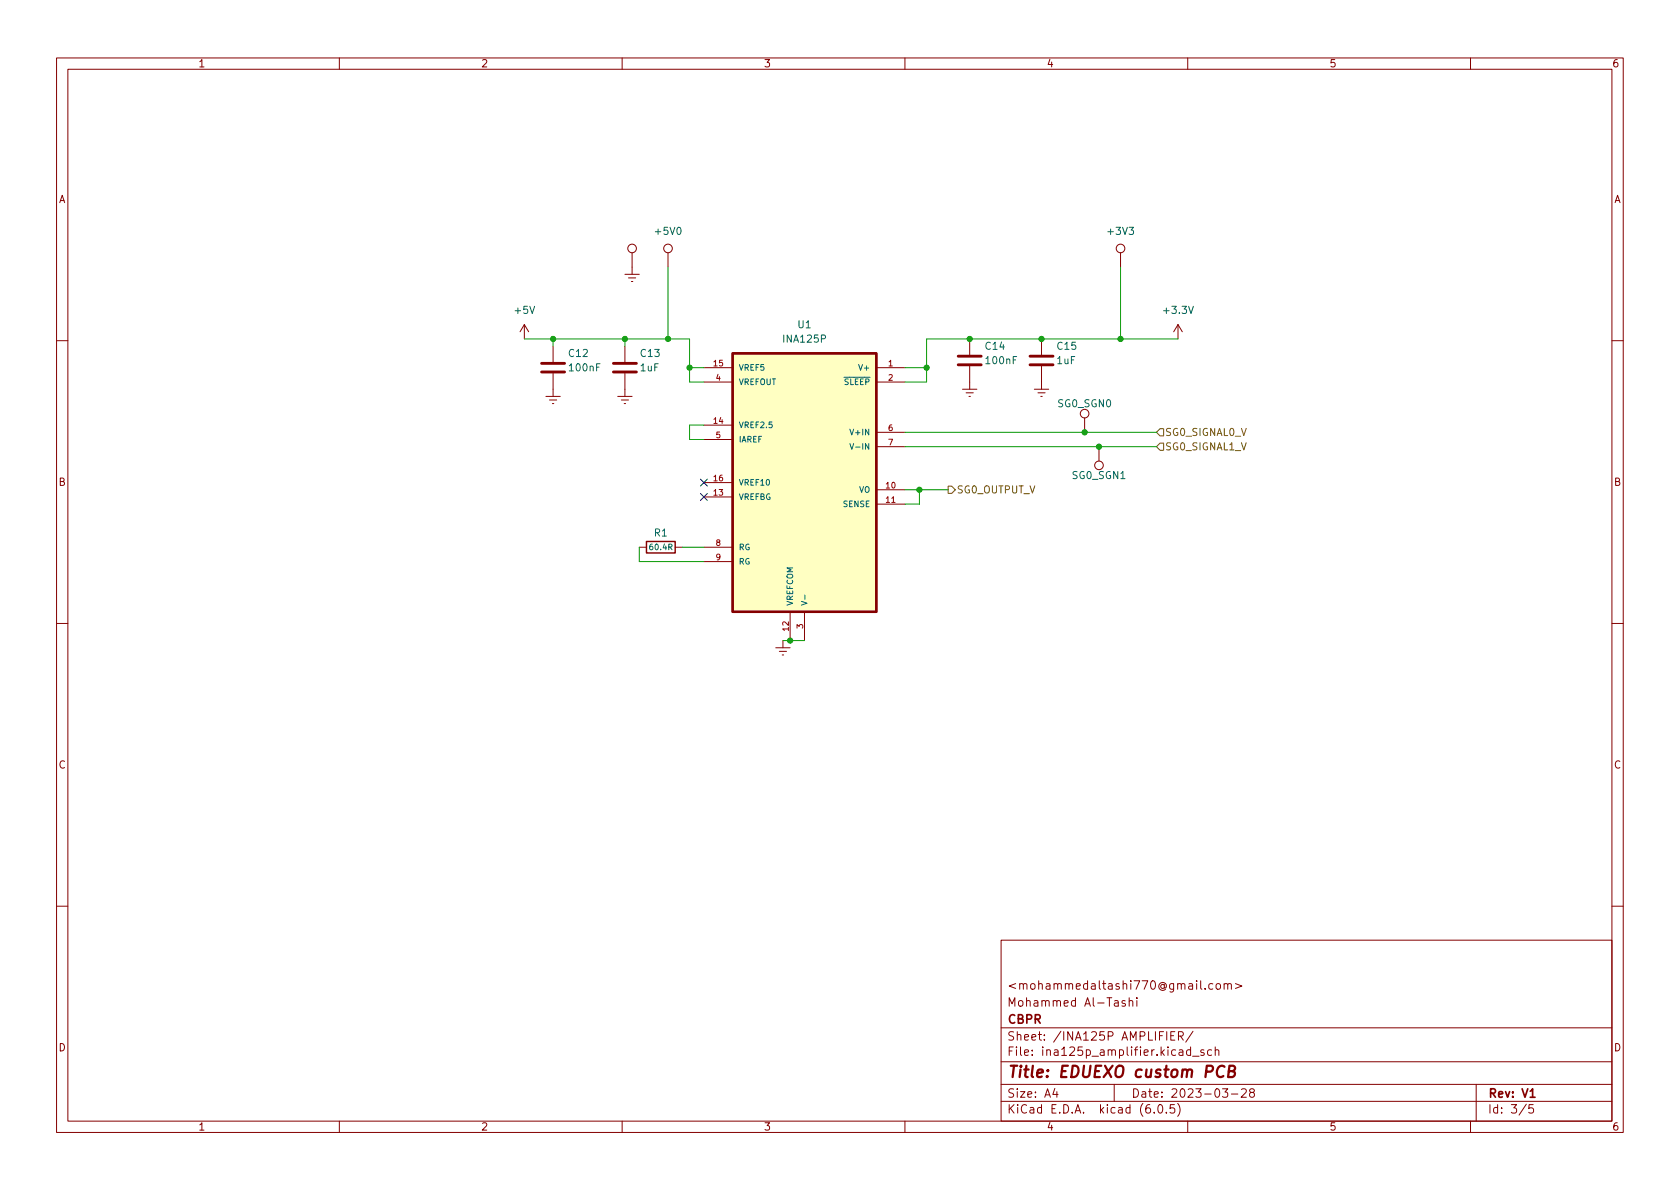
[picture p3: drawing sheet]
(kicad_sch (version 20211123) (generator eeschema)

 (paper "A4")

 (title_block
  (title "EDUEXO custom PCB")
  (date "2023-03-28")
  (rev "V1")
  (company "CBPR")
  (comment 1 "Mohammed Al-Tashi")
  (comment 2 "<mohammedaltashi770@gmail.com>"))

 (lib_symbols
  (symbol "Connector:TestPoint" (pin_numbers hide) (pin_names (offset 0.762) hide) (in_bom yes) (on_board yes)
   (property "Reference" "TP" (id 0) (at 0 6.858 0) (effects (font (size 1.27 1.27))))
   (property "Value" "TestPoint" (id 1) (at 0 5.08 0) (effects (font (size 1.27 1.27))))
   (property "Footprint" "" (id 2) (at 5.08 0 0) (effects (font (size 1.27 1.27)) hide))
   (property "Datasheet" "~" (id 3) (at 5.08 0 0) (effects (font (size 1.27 1.27)) hide))
   (symbol "TestPoint_0_1"
    (circle (center 0 3.302) (radius 0.762) (stroke (width 0) (type default) (color 0 0 0 0)) (fill (type none))))
   (symbol "TestPoint_1_1"
    (pin passive line (at 0 0 90) (length 2.54) (name "1" (effects (font (size 1.27 1.27)))) (number "1" (effects (font (size 1.27 1.27)))))))
  (symbol "Device:C" (pin_numbers hide) (pin_names (offset 0.254)) (in_bom yes) (on_board yes)
   (property "Reference" "C" (id 0) (at 0.635 2.54 0) (effects (font (size 1.27 1.27)) (justify left)))
   (property "Value" "C" (id 1) (at 0.635 -2.54 0) (effects (font (size 1.27 1.27)) (justify left)))
   (property "Footprint" "" (id 2) (at 0.9652 -3.81 0) (effects (font (size 1.27 1.27)) hide))
   (property "Datasheet" "~" (id 3) (at 0 0 0) (effects (font (size 1.27 1.27)) hide))
   (symbol "C_0_1"
    (polyline (pts (xy -2.032 -0.762) (xy 2.032 -0.762)) (stroke (width 0.508) (type default) (color 0 0 0 0)) (fill (type none)))
    (polyline (pts (xy -2.032 0.762) (xy 2.032 0.762)) (stroke (width 0.508) (type default) (color 0 0 0 0)) (fill (type none))))
   (symbol "C_1_1"
    (pin passive line (at 0 3.81 270) (length 2.794) (name "~" (effects (font (size 1.27 1.27)))) (number "1" (effects (font (size 1.27 1.27)))))
    (pin passive line (at 0 -3.81 90) (length 2.794) (name "~" (effects (font (size 1.27 1.27)))) (number "2" (effects (font (size 1.27 1.27)))))))
  (symbol "Device:R" (pin_numbers hide) (pin_names (offset 0)) (in_bom yes) (on_board yes)
   (property "Reference" "R" (id 0) (at 2.032 0 90) (effects (font (size 1.27 1.27))))
   (property "Value" "R" (id 1) (at 0 0 90) (effects (font (size 1.27 1.27))))
   (property "Footprint" "" (id 2) (at -1.778 0 90) (effects (font (size 1.27 1.27)) hide))
   (property "Datasheet" "~" (id 3) (at 0 0 0) (effects (font (size 1.27 1.27)) hide))
   (symbol "R_0_1"
    (rectangle (start -1.016 -2.54) (end 1.016 2.54) (stroke (width 0.254) (type default) (color 0 0 0 0)) (fill (type none))))
   (symbol "R_1_1"
    (pin passive line (at 0 3.81 270) (length 1.27) (name "~" (effects (font (size 1.27 1.27)))) (number "1" (effects (font (size 1.27 1.27)))))
    (pin passive line (at 0 -3.81 90) (length 1.27) (name "~" (effects (font (size 1.27 1.27)))) (number "2" (effects (font (size 1.27 1.27)))))))
  (symbol "EDUEXO-custom-PCB:INA125P" (pin_names (offset 1.016)) (in_bom yes) (on_board yes)
   (property "Reference" "U?" (id 0) (at 0 27.94 0) (effects (font (size 1.27 1.27))))
   (property "Value" "INA125P" (id 1) (at 0 25.4 0) (effects (font (size 1.27 1.27))))
   (property "Footprint" "DIP794W45P254L1969H508Q16" (id 2) (at 0 0 0) (effects (font (size 1.27 1.27)) (justify bottom) hide))
   (property "Datasheet" "https://www.ti.com/lit/ds/symlink/ina125.pdf" (id 3) (at 0 0 0) (effects (font (size 1.27 1.27)) hide))
   (symbol "INA125P_0_0"
    (rectangle (start -12.7 -22.86) (end 12.7 22.86) (stroke (width 0.41) (type default) (color 0 0 0 0)) (fill (type background)))
    (pin power_in line (at 17.78 20.32 180) (length 5.08) (name "V+" (effects (font (size 1.016 1.016)))) (number "1" (effects (font (size 1.016 1.016)))))
    (pin output line (at 17.78 -1.27 180) (length 5.08) (name "VO" (effects (font (size 1.016 1.016)))) (number "10" (effects (font (size 1.016 1.016)))))
    (pin input line (at 17.78 -3.81 180) (length 5.08) (name "SENSE" (effects (font (size 1.016 1.016)))) (number "11" (effects (font (size 1.016 1.016)))))
    (pin power_in line (at -2.54 -27.94 90) (length 5.08) (name "VREFCOM" (effects (font (size 1.016 1.016)))) (number "12" (effects (font (size 1.016 1.016)))))
    (pin bidirectional line (at -17.78 -2.54 0) (length 5.08) (name "VREFBG" (effects (font (size 1.016 1.016)))) (number "13" (effects (font (size 1.016 1.016)))))
    (pin passive line (at -17.78 10.16 0) (length 5.08) (name "VREF2.5" (effects (font (size 1.016 1.016)))) (number "14" (effects (font (size 1.016 1.016)))))
    (pin passive line (at -17.78 20.32 0) (length 5.08) (name "VREF5" (effects (font (size 1.016 1.016)))) (number "15" (effects (font (size 1.016 1.016)))))
    (pin passive line (at -17.78 0 0) (length 5.08) (name "VREF10" (effects (font (size 1.016 1.016)))) (number "16" (effects (font (size 1.016 1.016)))))
    (pin input line (at 17.78 17.78 180) (length 5.08) (name "~{SLEEP}" (effects (font (size 1.016 1.016)))) (number "2" (effects (font (size 1.016 1.016)))))
    (pin power_in line (at 0 -27.94 90) (length 5.08) (name "V-" (effects (font (size 1.016 1.016)))) (number "3" (effects (font (size 1.016 1.016)))))
    (pin power_out line (at -17.78 17.78 0) (length 5.08) (name "VREFOUT" (effects (font (size 1.016 1.016)))) (number "4" (effects (font (size 1.016 1.016)))))
    (pin input line (at -17.78 7.62 0) (length 5.08) (name "IAREF" (effects (font (size 1.016 1.016)))) (number "5" (effects (font (size 1.016 1.016)))))
    (pin input line (at 17.78 8.89 180) (length 5.08) (name "V+IN" (effects (font (size 1.016 1.016)))) (number "6" (effects (font (size 1.016 1.016)))))
    (pin input line (at 17.78 6.35 180) (length 5.08) (name "V-IN" (effects (font (size 1.016 1.016)))) (number "7" (effects (font (size 1.016 1.016)))))
    (pin passive line (at -17.78 -11.43 0) (length 5.08) (name "RG" (effects (font (size 1.016 1.016)))) (number "8" (effects (font (size 1.016 1.016)))))
    (pin passive line (at -17.78 -13.97 0) (length 5.08) (name "RG" (effects (font (size 1.016 1.016)))) (number "9" (effects (font (size 1.016 1.016)))))))
  (symbol "power:+3.3V" (power) (pin_names (offset 0)) (in_bom yes) (on_board yes)
   (property "Reference" "#PWR" (id 0) (at 0 -3.81 0) (effects (font (size 1.27 1.27)) hide))
   (property "Value" "+3.3V" (id 1) (at 0 3.556 0) (effects (font (size 1.27 1.27))))
   (property "Footprint" "" (id 2) (at 0 0 0) (effects (font (size 1.27 1.27)) hide))
   (property "Datasheet" "" (id 3) (at 0 0 0) (effects (font (size 1.27 1.27)) hide))
   (symbol "+3.3V_0_1"
    (polyline (pts (xy -0.762 1.27) (xy 0 2.54)) (stroke (width 0) (type default) (color 0 0 0 0)) (fill (type none)))
    (polyline (pts (xy 0 0) (xy 0 2.54)) (stroke (width 0) (type default) (color 0 0 0 0)) (fill (type none)))
    (polyline (pts (xy 0 2.54) (xy 0.762 1.27)) (stroke (width 0) (type default) (color 0 0 0 0)) (fill (type none))))
   (symbol "+3.3V_1_1"
    (pin power_in line (at 0 0 90) (length 0) hide (name "+3V3" (effects (font (size 1.27 1.27)))) (number "1" (effects (font (size 1.27 1.27)))))))
  (symbol "power:+5V" (power) (pin_names (offset 0)) (in_bom yes) (on_board yes)
   (property "Reference" "#PWR" (id 0) (at 0 -3.81 0) (effects (font (size 1.27 1.27)) hide))
   (property "Value" "+5V" (id 1) (at 0 3.556 0) (effects (font (size 1.27 1.27))))
   (property "Footprint" "" (id 2) (at 0 0 0) (effects (font (size 1.27 1.27)) hide))
   (property "Datasheet" "" (id 3) (at 0 0 0) (effects (font (size 1.27 1.27)) hide))
   (symbol "+5V_0_1"
    (polyline (pts (xy -0.762 1.27) (xy 0 2.54)) (stroke (width 0) (type default) (color 0 0 0 0)) (fill (type none)))
    (polyline (pts (xy 0 0) (xy 0 2.54)) (stroke (width 0) (type default) (color 0 0 0 0)) (fill (type none)))
    (polyline (pts (xy 0 2.54) (xy 0.762 1.27)) (stroke (width 0) (type default) (color 0 0 0 0)) (fill (type none))))
   (symbol "+5V_1_1"
    (pin power_in line (at 0 0 90) (length 0) hide (name "+5V" (effects (font (size 1.27 1.27)))) (number "1" (effects (font (size 1.27 1.27)))))))
  (symbol "power:Earth" (power) (pin_names (offset 0)) (in_bom yes) (on_board yes)
   (property "Reference" "#PWR" (id 0) (at 0 -6.35 0) (effects (font (size 1.27 1.27)) hide))
   (property "Value" "Earth" (id 1) (at 0 -3.81 0) (effects (font (size 1.27 1.27)) hide))
   (property "Footprint" "" (id 2) (at 0 0 0) (effects (font (size 1.27 1.27)) hide))
   (property "Datasheet" "~" (id 3) (at 0 0 0) (effects (font (size 1.27 1.27)) hide))
   (symbol "Earth_0_1"
    (polyline (pts (xy -0.635 -1.905) (xy 0.635 -1.905)) (stroke (width 0) (type default) (color 0 0 0 0)) (fill (type none)))
    (polyline (pts (xy -0.127 -2.54) (xy 0.127 -2.54)) (stroke (width 0) (type default) (color 0 0 0 0)) (fill (type none)))
    (polyline (pts (xy 0 -1.27) (xy 0 0)) (stroke (width 0) (type default) (color 0 0 0 0)) (fill (type none)))
    (polyline (pts (xy 1.27 -1.27) (xy -1.27 -1.27)) (stroke (width 0) (type default) (color 0 0 0 0)) (fill (type none))))
   (symbol "Earth_1_1"
    (pin power_in line (at 0 0 270) (length 0) hide (name "Earth" (effects (font (size 1.27 1.27)))) (number "1" (effects (font (size 1.27 1.27))))))))

 (junction (at 139.7 113.03) (diameter 0) (color 0 0 0 0))
 (junction (at 184.15 59.69) (diameter 0) (color 0 0 0 0))
 (junction (at 118.11 59.69) (diameter 0) (color 0 0 0 0))
 (junction (at 121.92 64.77) (diameter 0) (color 0 0 0 0))
 (junction (at 97.79 59.69) (diameter 0) (color 0 0 0 0))
 (junction (at 110.49 59.69) (diameter 0) (color 0 0 0 0))
 (junction (at 171.45 59.69) (diameter 0) (color 0 0 0 0))
 (junction (at 191.77 76.2) (diameter 0) (color 0 0 0 0))
 (junction (at 198.12 59.69) (diameter 0) (color 0 0 0 0))
 (junction (at 162.56 86.36) (diameter 0) (color 0 0 0 0))
 (junction (at 194.31 78.74) (diameter 0) (color 0 0 0 0))
 (junction (at 163.83 64.77) (diameter 0) (color 0 0 0 0))

 (no_connect (at 124.46 87.63))
 (no_connect (at 124.46 85.09))

 (wire (pts (xy 118.11 59.69) (xy 121.92 59.69)) (stroke (width 0) (type default) (color 0 0 0 0)))
 (wire (pts (xy 160.02 78.74) (xy 194.31 78.74)) (stroke (width 0) (type default) (color 0 0 0 0)))
 (wire (pts (xy 171.45 59.69) (xy 184.15 59.69)) (stroke (width 0) (type default) (color 0 0 0 0)))
 (wire (pts (xy 162.56 86.36) (xy 167.64 86.36)) (stroke (width 0) (type default) (color 0 0 0 0)))
 (wire (pts (xy 139.7 113.03) (xy 142.24 113.03)) (stroke (width 0) (type default) (color 0 0 0 0)))
 (wire (pts (xy 121.92 67.31) (xy 124.46 67.31)) (stroke (width 0) (type default) (color 0 0 0 0)))
 (wire (pts (xy 118.11 46.99) (xy 118.11 59.69)) (stroke (width 0) (type default) (color 0 0 0 0)))
 (wire (pts (xy 124.46 99.06) (xy 113.03 99.06)) (stroke (width 0) (type default) (color 0 0 0 0)))
 (wire (pts (xy 163.83 67.31) (xy 163.83 64.77)) (stroke (width 0) (type default) (color 0 0 0 0)))
 (wire (pts (xy 162.56 86.36) (xy 162.56 88.9)) (stroke (width 0) (type default) (color 0 0 0 0)))
 (wire (pts (xy 97.79 60.96) (xy 97.79 59.69)) (stroke (width 0) (type default) (color 0 0 0 0)))
 (wire (pts (xy 138.43 113.03) (xy 139.7 113.03)) (stroke (width 0) (type default) (color 0 0 0 0)))
 (wire (pts (xy 110.49 59.69) (xy 118.11 59.69)) (stroke (width 0) (type default) (color 0 0 0 0)))
 (wire (pts (xy 113.03 99.06) (xy 113.03 96.52)) (stroke (width 0) (type default) (color 0 0 0 0)))
 (wire (pts (xy 198.12 46.99) (xy 198.12 59.69)) (stroke (width 0) (type default) (color 0 0 0 0)))
 (wire (pts (xy 191.77 76.2) (xy 204.47 76.2)) (stroke (width 0) (type default) (color 0 0 0 0)))
 (wire (pts (xy 121.92 74.93) (xy 121.92 77.47)) (stroke (width 0) (type default) (color 0 0 0 0)))
 (wire (pts (xy 124.46 74.93) (xy 121.92 74.93)) (stroke (width 0) (type default) (color 0 0 0 0)))
 (wire (pts (xy 121.92 64.77) (xy 121.92 67.31)) (stroke (width 0) (type default) (color 0 0 0 0)))
 (wire (pts (xy 124.46 64.77) (xy 121.92 64.77)) (stroke (width 0) (type default) (color 0 0 0 0)))
 (wire (pts (xy 120.65 96.52) (xy 124.46 96.52)) (stroke (width 0) (type default) (color 0 0 0 0)))
 (wire (pts (xy 184.15 59.69) (xy 198.12 59.69)) (stroke (width 0) (type default) (color 0 0 0 0)))
 (wire (pts (xy 92.71 59.69) (xy 97.79 59.69)) (stroke (width 0) (type default) (color 0 0 0 0)))
 (wire (pts (xy 163.83 64.77) (xy 160.02 64.77)) (stroke (width 0) (type default) (color 0 0 0 0)))
 (wire (pts (xy 160.02 67.31) (xy 163.83 67.31)) (stroke (width 0) (type default) (color 0 0 0 0)))
 (wire (pts (xy 160.02 76.2) (xy 191.77 76.2)) (stroke (width 0) (type default) (color 0 0 0 0)))
 (wire (pts (xy 121.92 77.47) (xy 124.46 77.47)) (stroke (width 0) (type default) (color 0 0 0 0)))
 (wire (pts (xy 97.79 59.69) (xy 110.49 59.69)) (stroke (width 0) (type default) (color 0 0 0 0)))
 (wire (pts (xy 110.49 60.96) (xy 110.49 59.69)) (stroke (width 0) (type default) (color 0 0 0 0)))
 (wire (pts (xy 198.12 59.69) (xy 208.28 59.69)) (stroke (width 0) (type default) (color 0 0 0 0)))
 (wire (pts (xy 194.31 78.74) (xy 204.47 78.74)) (stroke (width 0) (type default) (color 0 0 0 0)))
 (wire (pts (xy 171.45 59.69) (xy 163.83 59.69)) (stroke (width 0) (type default) (color 0 0 0 0)))
 (wire (pts (xy 160.02 86.36) (xy 162.56 86.36)) (stroke (width 0) (type default) (color 0 0 0 0)))
 (wire (pts (xy 162.56 88.9) (xy 160.02 88.9)) (stroke (width 0) (type default) (color 0 0 0 0)))
 (wire (pts (xy 163.83 59.69) (xy 163.83 64.77)) (stroke (width 0) (type default) (color 0 0 0 0)))
 (wire (pts (xy 121.92 64.77) (xy 121.92 59.69)) (stroke (width 0) (type default) (color 0 0 0 0)))

 (hierarchical_label "SG0_OUTPUT_V" (shape output) (at 167.64 86.36 0) (effects (font (size 1.27 1.27)) (justify left)))
 (hierarchical_label "SG0_SIGNAL1_V" (shape input) (at 204.47 78.74 0) (effects (font (size 1.27 1.27)) (justify left)))
 (hierarchical_label "SG0_SIGNAL0_V" (shape input) (at 204.47 76.2 0) (effects (font (size 1.27 1.27)) (justify left)))

 (symbol (lib_id "power:Earth") (at 184.15 67.31 0) (unit 1) (in_bom yes) (on_board yes) (fields_autoplaced)
  (property "Reference" "#PWR0138" (id 0) (at 184.15 73.66 0) (effects (font (size 1.27 1.27)) hide))
  (property "Value" "Earth" (id 1) (at 184.15 71.12 0) (effects (font (size 1.27 1.27)) hide))
  (property "Footprint" "" (id 2) (at 184.15 67.31 0) (effects (font (size 1.27 1.27)) hide))
  (property "Datasheet" "~" (id 3) (at 184.15 67.31 0) (effects (font (size 1.27 1.27)) hide)) (pin "1"))

 (symbol (lib_id "Connector:TestPoint") (at 111.76 46.99 0) (unit 1) (in_bom yes) (on_board yes)
  (property "Reference" "GND3" (id 0) (at 109.22 36.83 90) (effects (font (size 1.27 1.27)) hide))
  (property "Value" "TestPoint" (id 1) (at 111.76 36.83 90) (effects (font (size 1.27 1.27)) hide))
  (property "Footprint" "TestPoint:TestPoint_Keystone_5000-5004_Miniature" (id 2) (at 116.84 46.99 0) (effects (font (size 1.27 1.27)) hide))
  (property "Datasheet" "https://www.keyelco.com/userAssets/file/M65p56.pdf" (id 3) (at 116.84 46.99 0) (effects (font (size 1.27 1.27)) hide))
  (property "MPN" "5002" (id 4) (at 111.76 46.99 0) (effects (font (size 1.27 1.27)) hide)) (pin "1"))

 (symbol (lib_id "Connector:TestPoint") (at 118.11 46.99 0) (unit 1) (in_bom yes) (on_board yes)
  (property "Reference" "+5V0" (id 0) (at 118.11 40.64 0))
  (property "Value" "TestPoint" (id 1) (at 118.11 41.91 0) (effects (font (size 1.27 1.27)) hide))
  (property "Footprint" "TestPoint:TestPoint_Keystone_5000-5004_Miniature" (id 2) (at 123.19 46.99 0) (effects (font (size 1.27 1.27)) hide))
  (property "Datasheet" "https://www.keyelco.com/userAssets/file/M65p56.pdf" (id 3) (at 123.19 46.99 0) (effects (font (size 1.27 1.27)) hide))
  (property "MPN" "5002" (id 4) (at 118.11 46.99 0) (effects (font (size 1.27 1.27)) hide)) (pin "1"))

 (symbol (lib_id "EDUEXO-custom-PCB:INA125P") (at 142.24 85.09 0) (unit 1) (in_bom yes) (on_board yes) (fields_autoplaced)
  (property "Reference" "U1" (id 0) (at 142.24 57.15 0))
  (property "Value" "INA125P" (id 1) (at 142.24 59.69 0))
  (property "Footprint" "DIP794W45P254L1969H508Q16" (id 2) (at 142.24 85.09 0) (effects (font (size 1.27 1.27)) (justify bottom) hide))
  (property "Datasheet" "https://www.ti.com/lit/ds/symlink/ina125.pdf" (id 3) (at 142.24 85.09 0) (effects (font (size 1.27 1.27)) hide))
  (property "MPN" "INA125P" (id 4) (at 142.24 85.09 0) (effects (font (size 1.27 1.27)) hide)) (pin "1") (pin "10") (pin "11") (pin "12") (pin "13") (pin "14") (pin "15") (pin "16") (pin "2") (pin "3") (pin "4") (pin "5") (pin "6") (pin "7") (pin "8") (pin "9"))

 (symbol (lib_id "Connector:TestPoint") (at 194.31 78.74 180) (unit 1) (in_bom yes) (on_board yes)
  (property "Reference" "SG0_SGN1" (id 0) (at 194.31 83.82 0))
  (property "Value" "TestPoint" (id 1) (at 194.31 88.9 90) (effects (font (size 1.27 1.27)) hide))
  (property "Footprint" "TestPoint:TestPoint_Keystone_5000-5004_Miniature" (id 2) (at 189.23 78.74 0) (effects (font (size 1.27 1.27)) hide))
  (property "Datasheet" "https://www.keyelco.com/userAssets/file/M65p56.pdf" (id 3) (at 189.23 78.74 0) (effects (font (size 1.27 1.27)) hide))
  (property "MPN" "5002" (id 4) (at 194.31 78.74 0) (effects (font (size 1.27 1.27)) hide)) (pin "1"))

 (symbol (lib_id "Connector:TestPoint") (at 191.77 76.2 0) (unit 1) (in_bom yes) (on_board yes)
  (property "Reference" "SG0_SGN0" (id 0) (at 191.77 71.12 0))
  (property "Value" "TestPoint" (id 1) (at 191.77 66.04 90) (effects (font (size 1.27 1.27)) hide))
  (property "Footprint" "TestPoint:TestPoint_Keystone_5000-5004_Miniature" (id 2) (at 196.85 76.2 0) (effects (font (size 1.27 1.27)) hide))
  (property "Datasheet" "https://www.keyelco.com/userAssets/file/M65p56.pdf" (id 3) (at 196.85 76.2 0) (effects (font (size 1.27 1.27)) hide))
  (property "MPN" "5002" (id 4) (at 191.77 76.2 0) (effects (font (size 1.27 1.27)) hide)) (pin "1"))

 (symbol (lib_id "Device:C") (at 184.15 63.5 0) (unit 1) (in_bom yes) (on_board yes)
  (property "Reference" "C15" (id 0) (at 186.69 60.96 0) (effects (font (size 1.27 1.27)) (justify left)))
  (property "Value" "1uF" (id 1) (at 186.69 63.5 0) (effects (font (size 1.27 1.27)) (justify left)))
  (property "Footprint" "Capacitor_SMD:C_0805_2012Metric" (id 2) (at 185.1152 67.31 0) (effects (font (size 1.27 1.27)) hide))
  (property "Datasheet" "https://product.tdk.com/en/system/files?file=dam/doc/product/capacitor/ceramic/mlcc/catalog/mlcc_commercial_midvoltage_en.pdf" (id 3) (at 184.15 63.5 0) (effects (font (size 1.27 1.27)) hide))
  (property "MPN" "C2012X7R1H105K125AB" (id 4) (at 184.15 63.5 0) (effects (font (size 1.27 1.27)) hide)) (pin "1") (pin "2"))

 (symbol (lib_id "power:Earth") (at 110.49 68.58 0) (unit 1) (in_bom yes) (on_board yes) (fields_autoplaced)
  (property "Reference" "#PWR0140" (id 0) (at 110.49 74.93 0) (effects (font (size 1.27 1.27)) hide))
  (property "Value" "Earth" (id 1) (at 110.49 72.39 0) (effects (font (size 1.27 1.27)) hide))
  (property "Footprint" "" (id 2) (at 110.49 68.58 0) (effects (font (size 1.27 1.27)) hide))
  (property "Datasheet" "~" (id 3) (at 110.49 68.58 0) (effects (font (size 1.27 1.27)) hide)) (pin "1"))

 (symbol (lib_id "Device:C") (at 97.79 64.77 0) (unit 1) (in_bom yes) (on_board yes)
  (property "Reference" "C12" (id 0) (at 100.33 62.23 0) (effects (font (size 1.27 1.27)) (justify left)))
  (property "Value" "100nF" (id 1) (at 100.33 64.77 0) (effects (font (size 1.27 1.27)) (justify left)))
  (property "Footprint" "Capacitor_SMD:C_0805_2012Metric" (id 2) (at 98.7552 68.58 0) (effects (font (size 1.27 1.27)) hide))
  (property "Datasheet" "https://product.tdk.com/en/system/files?file=dam/doc/product/capacitor/ceramic/mlcc/catalog/mlcc_commercial_midvoltage_en.pdf" (id 3) (at 97.79 64.77 0) (effects (font (size 1.27 1.27)) hide))
  (property "MPN" "C2012X7R2A104K125AA" (id 4) (at 97.79 64.77 0) (effects (font (size 1.27 1.27)) hide)) (pin "1") (pin "2"))

 (symbol (lib_id "power:+3.3V") (at 208.28 59.69 0) (unit 1) (in_bom yes) (on_board yes) (fields_autoplaced)
  (property "Reference" "#PWR06" (id 0) (at 208.28 63.5 0) (effects (font (size 1.27 1.27)) hide))
  (property "Value" "+3.3V" (id 1) (at 208.28 54.61 0))
  (property "Footprint" "" (id 2) (at 208.28 59.69 0) (effects (font (size 1.27 1.27)) hide))
  (property "Datasheet" "" (id 3) (at 208.28 59.69 0) (effects (font (size 1.27 1.27)) hide)) (pin "1"))

 (symbol (lib_id "Device:R") (at 116.84 96.52 90) (unit 1) (in_bom yes) (on_board yes)
  (property "Reference" "R1" (id 0) (at 116.84 93.98 90))
  (property "Value" "60.4R" (id 1) (at 116.84 96.52 90) (effects (font (size 1 1))))
  (property "Footprint" "Resistor_SMD:R_0805_2012Metric" (id 2) (at 116.84 98.298 90) (effects (font (size 1.27 1.27)) hide))
  (property "Datasheet" "https://www.yageo.com/upload/media/product/productsearch/datasheet/rchip/PYu-RC_Group_51_RoHS_L_12.pdf" (id 3) (at 116.84 96.52 0) (effects (font (size 1.27 1.27)) hide))
  (property "MPN" "RC0805FR-0760R4L" (id 4) (at 116.84 96.52 90) (effects (font (size 1.27 1.27)) hide)) (pin "1") (pin "2"))

 (symbol (lib_id "power:Earth") (at 171.45 67.31 0) (unit 1) (in_bom yes) (on_board yes) (fields_autoplaced)
  (property "Reference" "#PWR0139" (id 0) (at 171.45 73.66 0) (effects (font (size 1.27 1.27)) hide))
  (property "Value" "Earth" (id 1) (at 171.45 71.12 0) (effects (font (size 1.27 1.27)) hide))
  (property "Footprint" "" (id 2) (at 171.45 67.31 0) (effects (font (size 1.27 1.27)) hide))
  (property "Datasheet" "~" (id 3) (at 171.45 67.31 0) (effects (font (size 1.27 1.27)) hide)) (pin "1"))

 (symbol (lib_id "power:+5V") (at 92.71 59.69 0) (unit 1) (in_bom yes) (on_board yes) (fields_autoplaced)
  (property "Reference" "#PWR04" (id 0) (at 92.71 63.5 0) (effects (font (size 1.27 1.27)) hide))
  (property "Value" "+5V" (id 1) (at 92.71 54.61 0))
  (property "Footprint" "" (id 2) (at 92.71 59.69 0) (effects (font (size 1.27 1.27)) hide))
  (property "Datasheet" "" (id 3) (at 92.71 59.69 0) (effects (font (size 1.27 1.27)) hide)) (pin "1"))

 (symbol (lib_id "power:Earth") (at 97.79 68.58 0) (unit 1) (in_bom yes) (on_board yes) (fields_autoplaced)
  (property "Reference" "#PWR0141" (id 0) (at 97.79 74.93 0) (effects (font (size 1.27 1.27)) hide))
  (property "Value" "Earth" (id 1) (at 97.79 72.39 0) (effects (font (size 1.27 1.27)) hide))
  (property "Footprint" "" (id 2) (at 97.79 68.58 0) (effects (font (size 1.27 1.27)) hide))
  (property "Datasheet" "~" (id 3) (at 97.79 68.58 0) (effects (font (size 1.27 1.27)) hide)) (pin "1"))

 (symbol (lib_id "power:Earth") (at 138.43 113.03 0) (unit 1) (in_bom yes) (on_board yes) (fields_autoplaced)
  (property "Reference" "#PWR05" (id 0) (at 138.43 119.38 0) (effects (font (size 1.27 1.27)) hide))
  (property "Value" "Earth" (id 1) (at 138.43 116.84 0) (effects (font (size 1.27 1.27)) hide))
  (property "Footprint" "" (id 2) (at 138.43 113.03 0) (effects (font (size 1.27 1.27)) hide))
  (property "Datasheet" "~" (id 3) (at 138.43 113.03 0) (effects (font (size 1.27 1.27)) hide)) (pin "1"))

 (symbol (lib_id "Connector:TestPoint") (at 198.12 46.99 0) (unit 1) (in_bom yes) (on_board yes)
  (property "Reference" "+3V3" (id 0) (at 198.12 40.64 0))
  (property "Value" "TestPoint" (id 1) (at 198.12 41.91 0) (effects (font (size 1.27 1.27)) hide))
  (property "Footprint" "TestPoint:TestPoint_Keystone_5000-5004_Miniature" (id 2) (at 203.2 46.99 0) (effects (font (size 1.27 1.27)) hide))
  (property "Datasheet" "https://www.keyelco.com/userAssets/file/M65p56.pdf" (id 3) (at 203.2 46.99 0) (effects (font (size 1.27 1.27)) hide))
  (property "MPN" "5002" (id 4) (at 198.12 46.99 0) (effects (font (size 1.27 1.27)) hide)) (pin "1"))

 (symbol (lib_id "Device:C") (at 110.49 64.77 0) (unit 1) (in_bom yes) (on_board yes)
  (property "Reference" "C13" (id 0) (at 113.03 62.23 0) (effects (font (size 1.27 1.27)) (justify left)))
  (property "Value" "1uF" (id 1) (at 113.03 64.77 0) (effects (font (size 1.27 1.27)) (justify left)))
  (property "Footprint" "Capacitor_SMD:C_0805_2012Metric" (id 2) (at 111.4552 68.58 0) (effects (font (size 1.27 1.27)) hide))
  (property "Datasheet" "https://product.tdk.com/en/system/files?file=dam/doc/product/capacitor/ceramic/mlcc/catalog/mlcc_commercial_midvoltage_en.pdf" (id 3) (at 110.49 64.77 0) (effects (font (size 1.27 1.27)) hide))
  (property "MPN" "C2012X7R1H105K125AB" (id 4) (at 110.49 64.77 0) (effects (font (size 1.27 1.27)) hide)) (pin "1") (pin "2"))

 (symbol (lib_id "Device:C") (at 171.45 63.5 0) (unit 1) (in_bom yes) (on_board yes)
  (property "Reference" "C14" (id 0) (at 173.99 60.96 0) (effects (font (size 1.27 1.27)) (justify left)))
  (property "Value" "100nF" (id 1) (at 173.99 63.5 0) (effects (font (size 1.27 1.27)) (justify left)))
  (property "Footprint" "Capacitor_SMD:C_0805_2012Metric" (id 2) (at 172.4152 67.31 0) (effects (font (size 1.27 1.27)) hide))
  (property "Datasheet" "https://product.tdk.com/en/system/files?file=dam/doc/product/capacitor/ceramic/mlcc/catalog/mlcc_commercial_midvoltage_en.pdf" (id 3) (at 171.45 63.5 0) (effects (font (size 1.27 1.27)) hide))
  (property "MPN" "C2012X7R2A104K125AA" (id 4) (at 171.45 63.5 0) (effects (font (size 1.27 1.27)) hide)) (pin "1") (pin "2"))

 (symbol (lib_id "power:Earth") (at 111.76 46.99 0) (unit 1) (in_bom yes) (on_board yes) (fields_autoplaced)
  (property "Reference" "#PWR0121" (id 0) (at 111.76 53.34 0) (effects (font (size 1.27 1.27)) hide))
  (property "Value" "Earth" (id 1) (at 111.76 50.8 0) (effects (font (size 1.27 1.27)) hide))
  (property "Footprint" "" (id 2) (at 111.76 46.99 0) (effects (font (size 1.27 1.27)) hide))
  (property "Datasheet" "~" (id 3) (at 111.76 46.99 0) (effects (font (size 1.27 1.27)) hide)) (pin "1")))
